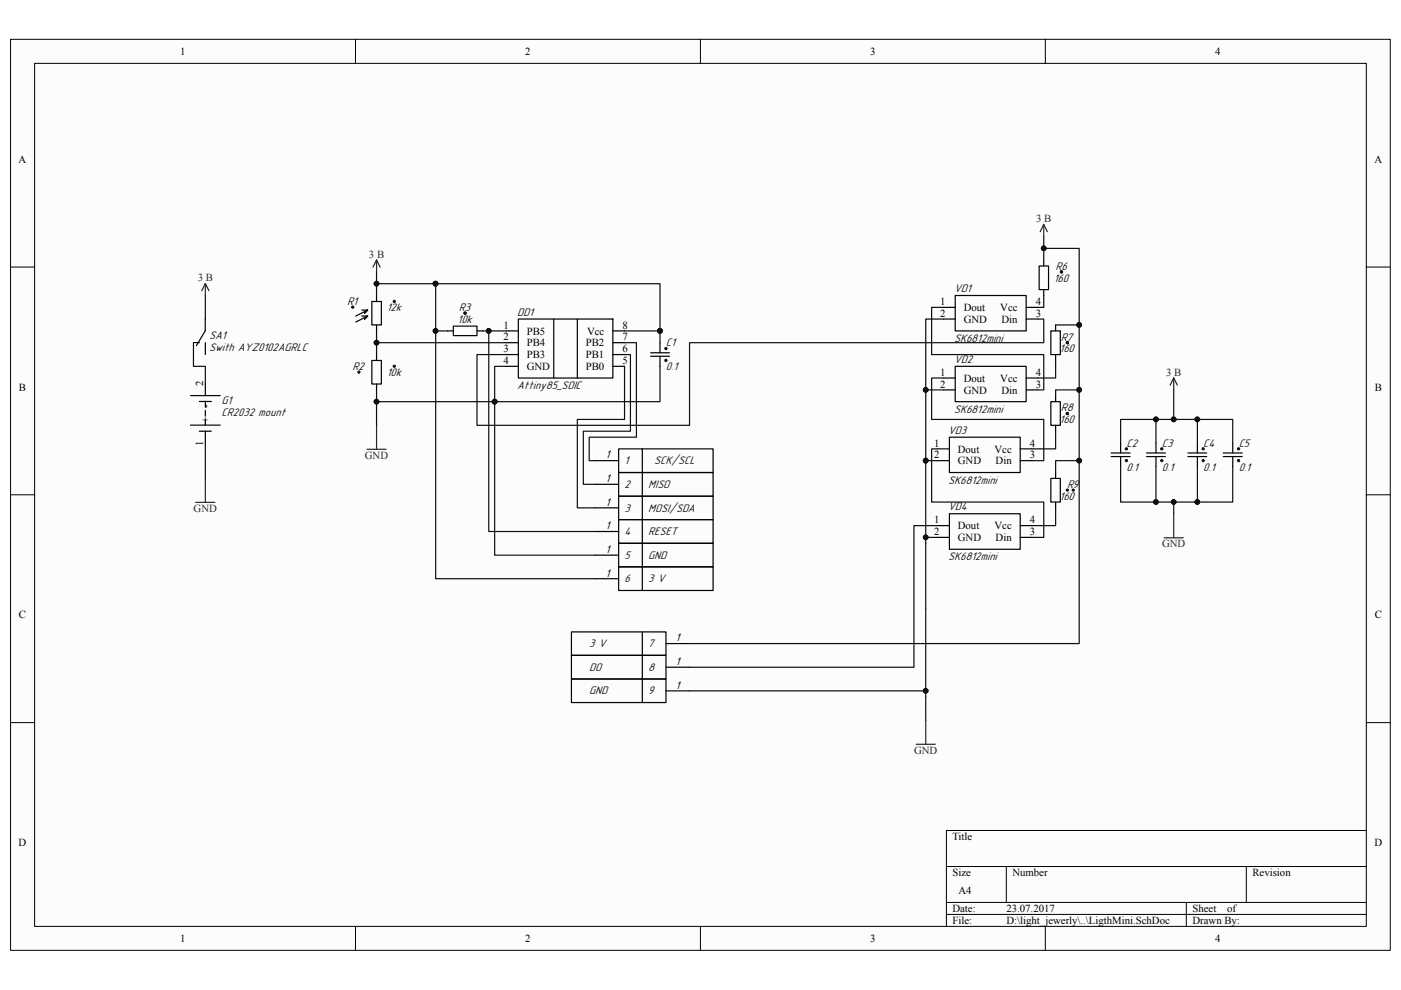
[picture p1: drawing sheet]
<svg xmlns="http://www.w3.org/2000/svg" width="297mm" height="210mm" viewBox="0 0 297 210" stroke-linecap="round" stroke-linejoin="round" font-family="sans-serif">
<path d="M2.3 8.4h292.5v193.2h-292.5z" fill="#fcfcfc"/>
<path d="M2.2 8.3h292.6v193.3h-292.6z" fill="none" stroke="#000" stroke-width=".21"/>
<path d="M7.4 13.5h282.3v183h-282.3z" fill="#fcfcfc"/>
<g fill="none" stroke="#000" stroke-width=".21">
<path d="M7.3 13.4h282.4v183.1h-282.4zM75.4 8.3v5.1M148.5 8.3v5.1M221.6 8.3v5.1M2.2 56.6h5.1M289.7 56.6h5.1M2.2 104.9h5.1M289.7 104.9h5.1M2.2 153.3h5.1M289.7 153.3h5.1M289.7 176.1h-89v20.4M75.4 196.5v5.1"/>
<path d="M148.5 196.5v5.1M200.7 183.8h89M200.7 191.4h89M200.7 194h89M213.4 183.8v7.6M221.6 196.5v5.1M251.5 191.4v5.1M264.2 183.8v7.6"/>
</g>
<g fill="none" stroke="#000" stroke-width=".25">
<path d="M220.3 56.4h2v5h-2zM221.3 55.2v1.2M42.3 72.7h-1.3v2.5M43.5 67.6v2.6l-1.8 3.1M43.5 72.7v2.5M76.7 67h1.3l-.7 .7 .7-.7-2.6 1.3M76.7 65.8h1.3l-.7 .6 .7-.6-2.6 1.2M78.8 63.9h2.1v5h-2.1zM78.8 76.5h2.1v4.9h-2.1zM79.8 62.7v1.2M79.8 68.9v1.3M79.8 75.2v1.3"/>
<path d="M94.9 70.2h1.2M96.1 69.2h5v2h-5zM101.1 70.2h1.3M107.4 72.7h2.5M107.4 70.2h2.5M107.4 75.2h2.5M107.4 77.7h2.5M109.9 67.7h20v12.5h-20zM117.4 67.7v12.5M122.4 67.7v12.5M129.9 72.7h2.5M129.9 70.2h2.5"/>
<path d="M129.9 75.2h2.5M129.9 77.7h2.5M137.9 74.8h4M137.9 75.6h4M139.9 72.7v2.1M139.9 75.6v2.1M200 65.2h2.5M200 67.7h2.5M202.5 62.7h15.1v7.5h-15.1zM202.5 77.7h15.1v7.5h-15.1zM217.6 65.2h2.5M217.6 67.7h2.5"/>
<path d="M221.3 61.4v1.3M222.8 70.2h2v5h-2zM223.8 68.9v1.3M223.8 75.2v1.3M40.4 90.2h6.3M40.4 83.9h6.3M42.3 91.5h2.5M42.3 85.2h2.5M43.5 85.1v1.3M43.5 87v1.3M43.5 88.9v1.3M43.5 81.4v2.5"/>
<path d="M43.5 91.5v2.5M79.8 81.4v1.3M126.2 97.7h5M131.2 95.2h5v5h-5zM136.2 95.2h15v5h-15h15v5h-15h15v5h-15h15v5h-15h15v5h-15h15v5h-15M198.8 95.2h2.5M198.8 97.7h2.5M200 80.2h2.5M200 82.7h2.5M201.3 92.7h15v7.5h-15zM216.3 95.2h2.5M216.3 97.7h2.5"/>
<path d="M217.6 80.2h2.5M217.6 82.7h2.5M222.8 85.2h2v5h-2zM223.8 83.9v1.3M223.8 90.2v1.3M235.6 96.1h4M235.6 96.8h4M237.6 94v2.1M237.6 96.8v2.2M243.1 96.1h4M243.1 96.8h4M245.1 94v2.1"/>
<path d="M245.1 96.8v2.2M251.9 96.1h3.9M251.9 96.8h3.9M253.9 94v2.1M253.9 96.8v2.2M259.4 96.1h4M259.4 96.8h4M261.4 94v2.1M261.4 96.8v2.2M126.2 102.7h5M126.2 107.7h5M126.2 112.7h5"/>
<path d="M126.2 117.8h5M131.2 100.2h5v5h-5zM131.2 105.2h5v5h-5zM131.2 110.2h5v5h-5zM131.2 115.2h5v5h-5zM198.8 111.5h2.5M198.8 114h2.5M201.3 109h15v7.5h-15zM216.3 111.5h2.5M216.3 114h2.5M222.8 101.5h2v5h-2zM223.8 100.2v1.3"/>
<path d="M223.8 106.5v1.2M126.2 122.7h5M131.2 120.2h5v5h-5zM136.2 134h5v5h-5zM136.2 139h5v5h-5zM136.2 134h-15v5h15h-15v5h15h-15v5h15M141.2 136.5h5M136.2 144h5v5h-5zM141.2 141.5h5M141.2 146.5h5"/>
</g>
<g fill="none" stroke="#262626" stroke-width=".25">
<path d="M79.8 55.1l-.7 1.6M79.8 55.1l.8 1.6M79.8 55.1v2.6M221.3 47.6l-.8 1.5M221.3 47.6l.8 1.5M221.3 47.6v2.6M43.5 60.1l-.7 1.6M43.5 60.1l.8 1.6M43.5 60.1v2.6M77.8 95.3h4.1M79.8 90.2v5.1M248.9 80.2l-.8 1.5"/>
<path d="M248.9 80.2l.7 1.5M248.9 80.2v2.5M41.5 106.6h4.1M43.5 101.5v5.1M246.8 114.1h4.1M248.9 109v5.1M194.2 157.9h4.1M196.3 152.8v5.1"/>
</g>
<g fill="none" stroke="#0e0e0e" stroke-width=".25">
<path d="M79.8 57.7v2.5M221.3 50.2v5M221.3 52.7h7.5v16.2h-5M41 75.2v2.5h2.5v3.7M43.5 62.7v4.9M79.8 70.2v5M79.8 72.7h27.6M92.4 60.2v10h2.5M92.4 60.2h47.5v10M92.4 70.2v52.5h33.8M92.4 60.2h-12.6v2.5M102.4 70.2h5"/>
<path d="M103.6 70.2v42.5h22.6M107.4 77.7h-2.5v40.1h21.3M132.4 75.2h1.3v16.3h-10v11.2h2.5M132.4 77.7v11.3h-10v18.7h3.8M132.4 72.7h2.5v20h-10v5h1.3M132.4 70.2h7.5M139.9 77.7v7.5h-60.1v-2.5M139.9 70.2v2.5M200 67.7h-3.7v30M200 65.2h-2.5v10h23.8v7.5h-1.2M220.1 67.7h1.2v5h-75.1v17.5h-45.1v-15h6.3M221.3 62.7v2.5h-1.2"/>
<path d="M223.8 76.5v3.7h-3.7M228.8 68.9v13.8h-5v1.2M43.5 94v7.5M79.8 85.2v5M196.3 97.7v16.3M196.3 82.7h3.7M196.3 97.7h2.5M198.8 95.2h-1.3v11.3h23.8v7.5h-2.5M200 80.2h-2.5v8.8h23.8v8.7h-2.5M223.8 91.5v3.7h-5M228.8 97.7h-5v2.5M228.8 82.7v53.8h-82.6"/>
<path d="M237.6 94v-5h7.5v5M237.6 99v7.5h23.8v-7.5M245.1 99v7.5M248.9 82.7v6.3h-3.8M248.9 89h5v5M253.9 89h7.5v5M253.9 99v7.5M198.8 114h-2.5v38.8M198.8 111.5h-5v30h-47.6M223.8 107.7v3.8h-5M248.9 106.5v2.5M146.2 146.5h50.1"/>
</g>
<g fill="#0e0e0e" stroke="#0e0e0e" stroke-width=".21">
<path d="M83.4 63.8h.4v.3h-.4z" fill-rule="evenodd"/>
<path d="M238.6 95h.4v.4h-.4z" fill-rule="evenodd"/>
<path d="M238.6 97.5h.4v.4h-.4z" fill-rule="evenodd"/>
<path d="M141 76.3h.4v.3h-.4z" fill-rule="evenodd"/>
<path d="M83.4 77.5h.4v.3h-.4z" fill-rule="evenodd"/>
<path d="M98.4 66.2h.4v.4h-.4z" fill-rule="evenodd"/>
<path d="M98.4 66.2h.4v.4h-.4z" fill-rule="evenodd"/>
<path d="M254.9 95h.4v.4h-.4z" fill-rule="evenodd"/>
<path d="M254.9 97.5h.4v.4h-.4z" fill-rule="evenodd"/>
<path d="M227.4 103.8h.3v.3h-.3z" fill-rule="evenodd"/>
<path d="M226.1 103.8h.4v.3h-.4z" fill-rule="evenodd"/>
<circle cx="104.9" cy="85.2" r=".5"/>
<circle cx="103.6" cy="70.2" r=".5"/>
<circle cx="92.3" cy="70.2" r=".49"/>
<circle cx="139.9" cy="70.2" r=".5"/>
<circle cx="92.3" cy="60.2" r=".49"/>
<circle cx="74.8" cy="65.1" r=".24"/>
<circle cx="79.8" cy="85.2" r=".49"/>
<circle cx="79.8" cy="60.2" r=".49"/>
<circle cx="246.3" cy="95.2" r=".24"/>
<circle cx="246.3" cy="97.7" r=".24"/>
<circle cx="141.2" cy="73.9" r=".24"/>
<circle cx="76.1" cy="78.9" r=".24"/>
<circle cx="225.1" cy="57.7" r=".24"/>
<circle cx="226.3" cy="72.7" r=".24"/>
<circle cx="79.8" cy="72.7" r=".49"/>
<circle cx="226.3" cy="87.7" r=".24"/>
<circle cx="196.3" cy="97.7" r=".5"/>
<circle cx="196.3" cy="82.7" r=".5"/>
<circle cx="196.3" cy="114" r=".5"/>
<circle cx="221.3" cy="52.7" r=".49"/>
<circle cx="228.8" cy="68.9" r=".5"/>
<circle cx="228.8" cy="97.7" r=".5"/>
<circle cx="228.8" cy="82.7" r=".5"/>
<circle cx="262.6" cy="95.2" r=".24"/>
<circle cx="262.6" cy="97.7" r=".24"/>
<circle cx="245.1" cy="106.5" r=".49"/>
<circle cx="253.9" cy="106.5" r=".5"/>
<circle cx="248.8" cy="106.5" r=".5"/>
<circle cx="196.3" cy="146.5" r=".5"/>
<circle cx="245.1" cy="89" r=".49"/>
<circle cx="248.8" cy="89" r=".5"/>
<circle cx="253.9" cy="89" r=".5"/>
</g>
<g font-size="2.5" fill="#0e0e0e">
<text x="223.4" y="59.8">160</text>
<text x="223.8" y="57.2">R6</text>
<text x="73.6" y="64.7">R1</text>
<text x="82" y="66">12k</text>
<text x="97.3" y="66">R3</text>
<text x="202.3" y="62">VD1</text>
<text x="44.3" y="72">SA1</text>
<text x="97" y="68.5">10k</text>
<text x="109.6" y="67">DD1</text>
<text x="44.3" y="74.5">Swith AYZ0102AGRLC</text>
<text x="141.2" y="73.5">C1</text>
<text x="202.3" y="72.5">SK6812mini</text>
<text x="202.3" y="77">VD2</text>
<text x="224.7" y="74.8">160</text>
<text x="224.9" y="72.2">R7</text>
<text x="74.8" y="78.5">R2</text>
<text x="82" y="79.8">10k</text>
<text x="109.6" y="82.5">Attiny85_SOIC</text>
<text x="141.2" y="78.5">0.1</text>
<text x="47" y="88.3">CR2032 mount</text>
<text x="47" y="85.7">G1</text>
<text x="202.3" y="87.5">SK6812mini</text>
<text x="224.7" y="89.8">160</text>
<text x="224.9" y="87.2">R8</text>
<text x="201" y="92">VD3</text>
<text x="238.8" y="94.7">C2</text>
<text x="246.4" y="94.7">C3</text>
<text x="255.1" y="94.7">C4</text>
<text x="262.6" y="94.7">C5</text>
<text x="132.4" y="98.5">1</text>
<text x="138.7" y="98.5">SCK/SCL</text>
<text x="238.8" y="99.8">0.1</text>
<text x="246.4" y="99.8">0.1</text>
<text x="255.1" y="99.8">0.1</text>
<text x="262.6" y="99.8">0.1</text>
<text x="132.4" y="103.5">2</text>
<text x="137.5" y="103.5">MISO</text>
<text x="201" y="102.6">SK6812mini</text>
<text x="224.7" y="106">160</text>
<text x="226.2" y="103.5">R9</text>
<text x="132.4" y="113.5">4</text>
<text x="132.4" y="108.5">3</text>
<text x="137.5" y="113.5">RESET</text>
<text x="137.5" y="108.5">MOSI/SDA</text>
<text x="201" y="108.3">VD4</text>
<text x="132.4" y="118.5">5</text>
<text x="137.5" y="118.5">GND</text>
<text x="201" y="118.8">SK6812mini</text>
<text x="132.4" y="123.5">6</text>
<text x="137.5" y="123.5">3 V</text>
<text x="124.9" y="137.3">3 V</text>
<text x="137.5" y="137.3">7</text>
<text x="124.9" y="142.3">DO</text>
<text x="137.5" y="142.3">8</text>
<text x="124.9" y="147.3">GND</text>
<text x="137.5" y="147.3">9</text>
</g>
<g font-size="2.5">
<text x="128.4" y="97.2">1</text>
<text x="128.4" y="102.3">1</text>
<text x="128.4" y="107.3">1</text>
<text x="128.4" y="112.3">1</text>
<text x="128.4" y="117.3">1</text>
<text x="128.4" y="122.3">1</text>
<text x="143.2" y="136">1</text>
<text x="143.2" y="141.1">1</text>
<text x="143.2" y="146">1</text>
</g>
<g font-size="2.3">
<text x="38.2" y="11.7">1</text>
<text x="111.4" y="11.7">2</text>
<text x="184.5" y="11.7">3</text>
<text x="257.6" y="11.7">4</text>
<text x="4" y="34.5">A</text>
<text x="291.4" y="34.5">A</text>
<text x="199.4" y="64.7">1</text>
<text x="204.3" y="66">Dout</text>
<text x="212.1" y="66">Vcc</text>
<text x="219.6" y="64.7">4</text>
<text x="106.7" y="69.7">1</text>
<text x="111.7" y="71">PB5</text>
<text x="124.5" y="71">Vcc</text>
<text x="132" y="69.7">8</text>
<text x="199.4" y="67.2">2</text>
<text x="204.3" y="68.5">GND</text>
<text x="212.3" y="68.5">Din</text>
<text x="219.6" y="67.2">3</text>
<text x="106.7" y="72.2">2</text>
<text x="106.7" y="74.7">3</text>
<text x="106.7" y="77.2">4</text>
<text x="111.7" y="73.5">PB4</text>
<text x="111.7" y="76">PB3</text>
<text x="124.2" y="76">PB1</text>
<text x="124.2" y="73.5">PB2</text>
<text x="132" y="77.2">5</text>
<text x="132" y="74.7">6</text>
<text x="132" y="72.2">7</text>
<text x="4" y="82.8">B</text>
<text x="43" y="81.9" transform="rotate(-90 43 81.9)">2</text>
<text x="111.7" y="78.5">GND</text>
<text x="124.2" y="78.5">PB0</text>
<text x="199.4" y="79.7">1</text>
<text x="199.4" y="82.2">2</text>
<text x="204.3" y="81">Dout</text>
<text x="204.3" y="83.5">GND</text>
<text x="212.1" y="81">Vcc</text>
<text x="212.3" y="83.5">Din</text>
<text x="219.6" y="82.2">3</text>
<text x="219.6" y="79.7">4</text>
<text x="291.5" y="82.8">B</text>
<text x="44.3" y="89.7" transform="rotate(-90 44.3 89.7)">+</text>
<text x="44.3" y="86.5" transform="rotate(-90 44.3 86.5)">-</text>
<text x="43" y="94.7" transform="rotate(-90 43 94.7)">1</text>
<text x="198.1" y="94.7">1</text>
<text x="203.1" y="96">Dout</text>
<text x="210.8" y="96">Vcc</text>
<text x="218.4" y="94.7">4</text>
<text x="198.1" y="97.2">2</text>
<text x="203.1" y="98.5">GND</text>
<text x="211.1" y="98.5">Din</text>
<text x="218.4" y="97.2">3</text>
<text x="198.1" y="111">1</text>
<text x="198.1" y="113.5">2</text>
<text x="203.1" y="112.3">Dout</text>
<text x="210.8" y="112.3">Vcc</text>
<text x="218.4" y="113.5">3</text>
<text x="218.4" y="111">4</text>
<text x="203.1" y="114.8">GND</text>
<text x="211.1" y="114.8">Din</text>
<text x="4" y="131.2">C</text>
<text x="291.5" y="131.2">C</text>
<text x="4" y="179.5">D</text>
<text x="201.9" y="178.2">Title</text>
<text x="291.4" y="179.5">D</text>
<text x="201.9" y="185.8">Size</text>
<text x="214.6" y="185.8">Number</text>
<text x="265.5" y="185.8">Revision</text>
<text x="203.2" y="189.7">A4</text>
<text x="201.9" y="193.5">Date:</text>
<text x="201.9" y="196">File:</text>
<text x="213.4" y="193.5">23.07.2017</text>
<text x="213.4" y="196">D:\light_jewerly\..\LigthMini.SchDoc</text>
<text x="252.8" y="196">Drawn By:</text>
<text x="252.8" y="193.5">Sheet</text>
<text x="260.2" y="193.5">of</text>
<text x="38.2" y="199.8">1</text>
<text x="111.4" y="199.8">2</text>
<text x="184.5" y="199.8">3</text>
<text x="257.6" y="199.8">4</text>
</g>
<g font-size="2.3" fill="#262626">
<text x="219.7" y="47.1">3 B</text>
<text x="41.9" y="59.6">3 B</text>
<text x="78.2" y="54.7">3 B</text>
<text x="247.2" y="79.7">3 B</text>
<text x="77.4" y="97.3">GND</text>
<text x="41.1" y="108.6">GND</text>
<text x="246.4" y="116.1">GND</text>
<text x="193.8" y="159.9">GND</text>
</g>
</svg>
